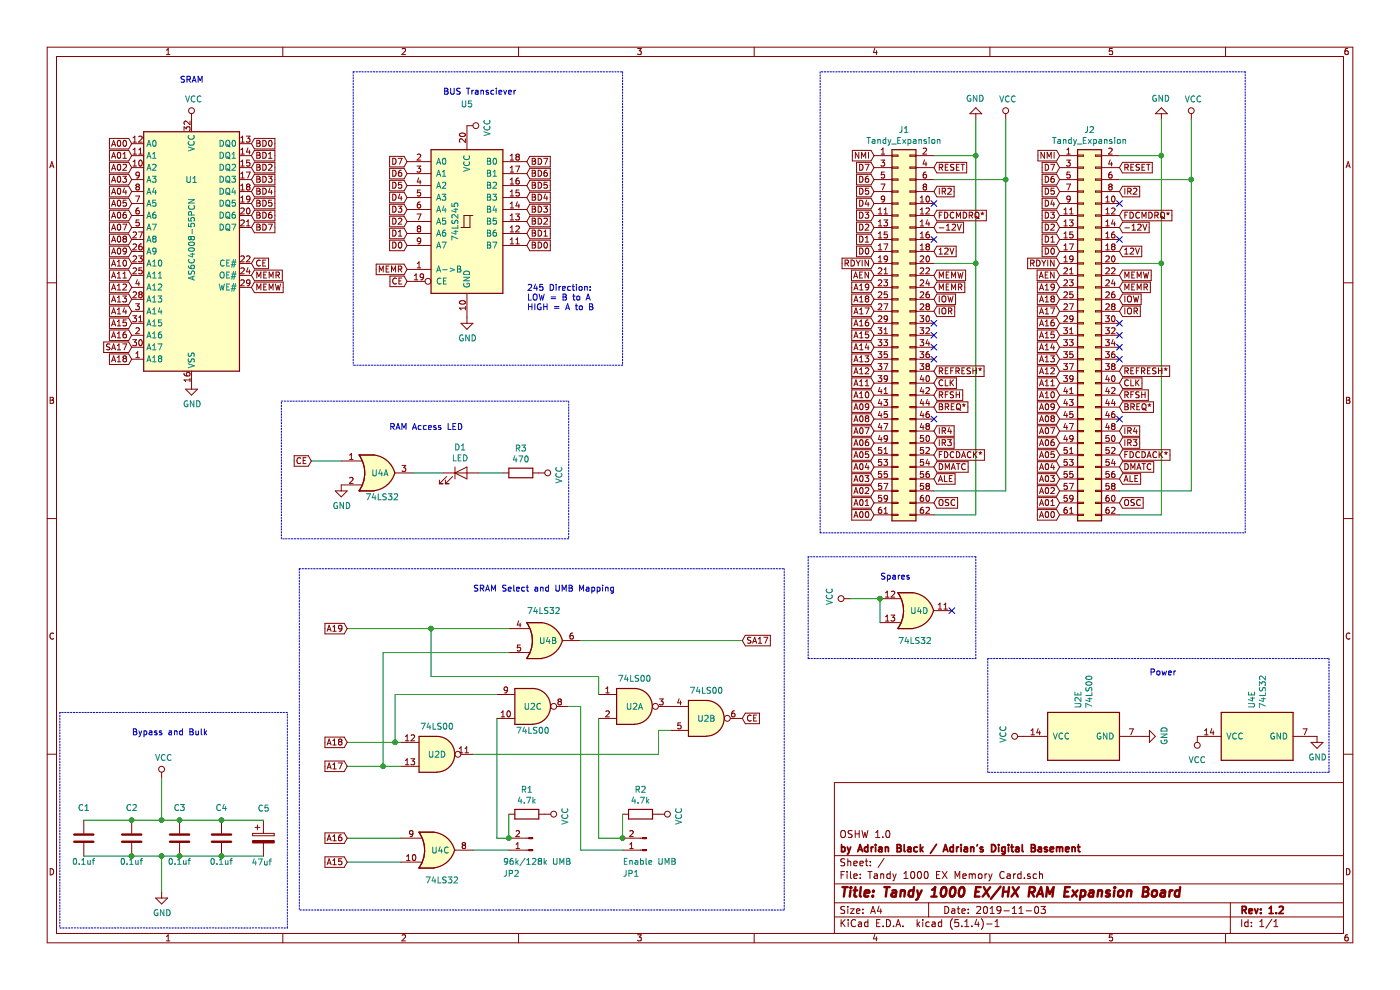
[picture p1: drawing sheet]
EESchema Schematic File Version 4
LIBS:Tandy 1000 EX Memory Card-cache
EELAYER 30 0
EELAYER END
$Descr A4 11693 8268
encoding utf-8
Sheet 1 1
Title "Tandy 1000 EX/HX RAM Expansion Board"
Date "2019-11-03"
Rev "1.2"
Comp "by Adrian Black / Adrian's Digital Basement"
Comment1 "OSHW 1.0"
Comment2 ""
Comment3 ""
Comment4 ""
$EndDescr
$Comp
L Memory_RAM:AS6C4008-55PCN U1
U 1 1
P 1600 2100
F 0 "U1" H 1600 2700 50  0000 C CNN
F 1 "AS6C4008-55PCN" V 1600 2200 50  0000 C CNN
F 2 "Package_DIP:DIP-32_W15.24mm" H 1600 2200 50  0001 C CNN
F 3 "https://www.alliancememory.com/wp-content/uploads/pdf/AS6C4008.pdf" H 1600 2200 50  0001 C CNN
	1    1600 2100
	1    0    0    -1  
$EndComp
$Comp
L power:VCC #PWR0102
U 1 1
P 8400 1000
F 0 "#PWR0102" H 8400 850 50  0001 C CNN
F 1 "VCC" H 8417 1173 50  0000 C CNN
F 2 "" H 8400 1000 50  0001 C CNN
F 3 "" H 8400 1000 50  0001 C CNN
	1    8400 1000
	1    0    0    -1  
$EndComp
Text GLabel 7300 4300 0    50   Input ~ 0
A00
Text GLabel 7300 4200 0    50   Input ~ 0
A01
Text GLabel 7300 4100 0    50   Input ~ 0
A02
Text GLabel 7300 4000 0    50   Input ~ 0
A03
Text GLabel 7300 3900 0    50   Input ~ 0
A04
Text GLabel 7300 3800 0    50   Input ~ 0
A05
Text GLabel 7300 3700 0    50   Input ~ 0
A06
Text GLabel 7300 3600 0    50   Input ~ 0
A07
Text GLabel 7300 3500 0    50   Input ~ 0
A08
Text GLabel 7300 3400 0    50   Input ~ 0
A09
Text GLabel 7300 3300 0    50   Input ~ 0
A10
Text GLabel 7300 3200 0    50   Input ~ 0
A11
Text GLabel 7300 3100 0    50   Input ~ 0
A12
Text GLabel 7300 3000 0    50   Input ~ 0
A13
Text GLabel 7300 2900 0    50   Input ~ 0
A14
Text GLabel 7300 2800 0    50   Input ~ 0
A15
Text GLabel 7300 2700 0    50   Input ~ 0
A16
Text GLabel 7300 2600 0    50   Input ~ 0
A17
Text GLabel 7300 2500 0    50   Input ~ 0
A18
Text GLabel 7300 2400 0    50   Input ~ 0
A19
Text GLabel 3400 2050 0    50   Input ~ 0
D0
Text GLabel 3400 1950 0    50   Input ~ 0
D1
Text GLabel 3400 1850 0    50   Input ~ 0
D2
Text GLabel 3400 1750 0    50   Input ~ 0
D3
Text GLabel 3400 1650 0    50   Input ~ 0
D4
Text GLabel 3400 1550 0    50   Input ~ 0
D5
Text GLabel 3400 1450 0    50   Input ~ 0
D6
Text GLabel 3400 1350 0    50   Input ~ 0
D7
Text GLabel 7800 2300 2    50   Input ~ 0
MEMW
Text GLabel 7800 2400 2    50   Input ~ 0
MEMR
$Comp
L power:GND #PWR0105
U 1 1
P 8150 1000
F 0 "#PWR0105" H 8150 750 50  0001 C CNN
F 1 "GND" H 8155 827 50  0000 C CNN
F 2 "" H 8150 1000 50  0001 C CNN
F 3 "" H 8150 1000 50  0001 C CNN
	1    8150 1000
	-1   0    0    1   
$EndComp
Wire Wire Line
	7800 1300 8150 1300
Wire Wire Line
	8150 1300 8150 1000
Connection ~ 8150 1300
Wire Wire Line
	7800 2200 8150 2200
Text GLabel 2100 1900 2    50   Input ~ 0
BD7
Text GLabel 2100 1800 2    50   Input ~ 0
BD6
Text GLabel 2100 1700 2    50   Input ~ 0
BD5
Text GLabel 2100 1500 2    50   Input ~ 0
BD3
Text GLabel 2100 1400 2    50   Input ~ 0
BD2
Text GLabel 2100 1300 2    50   Input ~ 0
BD1
Text GLabel 2100 1600 2    50   Input ~ 0
BD4
Text GLabel 2100 1200 2    50   Input ~ 0
BD0
Text GLabel 1100 1200 0    50   Input ~ 0
A00
Text GLabel 1100 1300 0    50   Input ~ 0
A01
Text GLabel 1100 1400 0    50   Input ~ 0
A02
Text GLabel 1100 1500 0    50   Input ~ 0
A03
Text GLabel 1100 1600 0    50   Input ~ 0
A04
Text GLabel 1100 1700 0    50   Input ~ 0
A05
Text GLabel 1100 1800 0    50   Input ~ 0
A06
Text GLabel 1100 1900 0    50   Input ~ 0
A07
Text GLabel 1100 2000 0    50   Input ~ 0
A08
Text GLabel 1100 2100 0    50   Input ~ 0
A09
Text GLabel 1100 2200 0    50   Input ~ 0
A10
Text GLabel 1100 2300 0    50   Input ~ 0
A11
Text GLabel 1100 2400 0    50   Input ~ 0
A12
Text GLabel 1100 2500 0    50   Input ~ 0
A13
Text GLabel 1100 2600 0    50   Input ~ 0
A14
Text GLabel 1100 2700 0    50   Input ~ 0
A15
Text GLabel 1100 2800 0    50   Input ~ 0
A16
Text GLabel 1100 2900 0    50   Input ~ 0
SA17
Text GLabel 1100 3000 0    50   Input ~ 0
A18
Text GLabel 2100 2300 2    50   Input ~ 0
MEMR
Text GLabel 2100 2400 2    50   Input ~ 0
MEMW
Text GLabel 2100 2200 2    50   Input ~ 0
CE
$Comp
L power:GND #PWR0107
U 1 1
P 1600 3200
F 0 "#PWR0107" H 1600 2950 50  0001 C CNN
F 1 "GND" H 1605 3027 50  0000 C CNN
F 2 "" H 1600 3200 50  0001 C CNN
F 3 "" H 1600 3200 50  0001 C CNN
	1    1600 3200
	1    0    0    -1  
$EndComp
$Comp
L power:VCC #PWR0108
U 1 1
P 1600 1000
F 0 "#PWR0108" H 1600 850 50  0001 C CNN
F 1 "VCC" H 1617 1173 50  0000 C CNN
F 2 "" H 1600 1000 50  0001 C CNN
F 3 "" H 1600 1000 50  0001 C CNN
	1    1600 1000
	1    0    0    -1  
$EndComp
Text GLabel 2900 6400 0    50   Input ~ 0
A17
Text GLabel 6200 5350 2    50   Input ~ 0
SA17
Wire Wire Line
	8400 1500 8400 1000
Wire Wire Line
	8150 4300 7800 4300
Wire Wire Line
	7800 1500 8400 1500
Connection ~ 8400 1500
Wire Wire Line
	8400 1500 8400 4100
Wire Wire Line
	8400 4100 7800 4100
$Comp
L power:VCC #PWR0103
U 1 1
P 10000 6150
F 0 "#PWR0103" H 10000 6000 50  0001 C CNN
F 1 "VCC" H 10000 6350 50  0000 C CNN
F 2 "" H 10000 6150 50  0001 C CNN
F 3 "" H 10000 6150 50  0001 C CNN
	1    10000 6150
	-1   0    0    1   
$EndComp
$Comp
L power:GND #PWR0104
U 1 1
P 11000 6150
F 0 "#PWR0104" H 11000 5900 50  0001 C CNN
F 1 "GND" H 11005 5977 50  0000 C CNN
F 2 "" H 11000 6150 50  0001 C CNN
F 3 "" H 11000 6150 50  0001 C CNN
	1    11000 6150
	1    0    0    -1  
$EndComp
$Comp
L Connector_Generic:Conn_02x31_Odd_Even J1
U 1 1
P 7500 2800
F 0 "J1" H 7550 4517 50  0000 C CNN
F 1 "Tandy_Expansion" H 7550 4426 50  0000 C CNN
F 2 "Connector_PinSocket_2.54mm:PinSocket_2x31_P2.54mm_Vertical" H 7500 2800 50  0001 C CNN
F 3 "~" H 7500 2800 50  0001 C CNN
	1    7500 2800
	1    0    0    -1  
$EndComp
$Comp
L 74xx:74LS245 U5
U 1 1
P 3900 1850
F 0 "U5" H 3900 2831 50  0000 C CNN
F 1 "74LS245" V 3800 1850 50  0000 C CNN
F 2 "Package_DIP:DIP-20_W7.62mm" H 3900 1850 50  0001 C CNN
F 3 "http://www.ti.com/lit/gpn/sn74LS245" H 3900 1850 50  0001 C CNN
	1    3900 1850
	1    0    0    -1  
$EndComp
$Comp
L 74xx:74LS00 U2
U 1 1
P 5300 5900
F 0 "U2" H 5300 5900 50  0000 C CNN
F 1 "74LS00" H 5300 6134 50  0000 C CNN
F 2 "Package_DIP:DIP-14_W7.62mm" H 5300 5900 50  0001 C CNN
F 3 "http://www.ti.com/lit/gpn/sn74ls00" H 5300 5900 50  0001 C CNN
	1    5300 5900
	1    0    0    -1  
$EndComp
$Comp
L 74xx:74LS00 U2
U 2 1
P 5900 6000
F 0 "U2" H 5900 6000 50  0000 C CNN
F 1 "74LS00" H 5900 6234 50  0000 C CNN
F 2 "Package_DIP:DIP-14_W7.62mm" H 5900 6000 50  0001 C CNN
F 3 "http://www.ti.com/lit/gpn/sn74ls00" H 5900 6000 50  0001 C CNN
	2    5900 6000
	1    0    0    -1  
$EndComp
$Comp
L 74xx:74LS00 U2
U 3 1
P 4450 5900
F 0 "U2" H 4450 5900 50  0000 C CNN
F 1 "74LS00" H 4450 5700 50  0000 C CNN
F 2 "Package_DIP:DIP-14_W7.62mm" H 4450 5900 50  0001 C CNN
F 3 "http://www.ti.com/lit/gpn/sn74ls00" H 4450 5900 50  0001 C CNN
	3    4450 5900
	1    0    0    -1  
$EndComp
$Comp
L 74xx:74LS00 U2
U 4 1
P 3650 6300
F 0 "U2" H 3650 6300 50  0000 C CNN
F 1 "74LS00" H 3650 6534 50  0000 C CNN
F 2 "Package_DIP:DIP-14_W7.62mm" H 3650 6300 50  0001 C CNN
F 3 "http://www.ti.com/lit/gpn/sn74ls00" H 3650 6300 50  0001 C CNN
	4    3650 6300
	1    0    0    -1  
$EndComp
$Comp
L 74xx:74LS00 U2
U 5 1
P 9050 6150
F 0 "U2" H 9280 6196 50  0000 L CNN
F 1 "74LS00" H 9280 6105 50  0000 L CNN
F 2 "Package_DIP:DIP-14_W7.62mm" H 9050 6150 50  0001 C CNN
F 3 "http://www.ti.com/lit/gpn/sn74ls00" H 9050 6150 50  0001 C CNN
	5    9050 6150
	0    -1   -1   0   
$EndComp
Text GLabel 4400 1350 2    50   Input ~ 0
BD7
Text GLabel 4400 1450 2    50   Input ~ 0
BD6
Text GLabel 4400 1550 2    50   Input ~ 0
BD5
Text GLabel 4400 1750 2    50   Input ~ 0
BD3
Text GLabel 4400 1850 2    50   Input ~ 0
BD2
Text GLabel 4400 1950 2    50   Input ~ 0
BD1
Text GLabel 4400 1650 2    50   Input ~ 0
BD4
Text GLabel 4400 2050 2    50   Input ~ 0
BD0
Text GLabel 3400 2350 0    50   Input ~ 0
CE
$Comp
L power:VCC #PWR03
U 1 1
P 3900 1050
F 0 "#PWR03" H 3900 900 50  0001 C CNN
F 1 "VCC" H 3917 1223 50  0000 C CNN
F 2 "" H 3900 1050 50  0001 C CNN
F 3 "" H 3900 1050 50  0001 C CNN
	1    3900 1050
	0    1    1    0   
$EndComp
$Comp
L power:GND #PWR04
U 1 1
P 3900 2650
F 0 "#PWR04" H 3900 2400 50  0001 C CNN
F 1 "GND" H 3905 2477 50  0000 C CNN
F 2 "" H 3900 2650 50  0001 C CNN
F 3 "" H 3900 2650 50  0001 C CNN
	1    3900 2650
	1    0    0    -1  
$EndComp
Text GLabel 7300 2100 0    50   Input ~ 0
D0
Text GLabel 7300 2000 0    50   Input ~ 0
D1
Text GLabel 7300 1900 0    50   Input ~ 0
D2
Text GLabel 7300 1800 0    50   Input ~ 0
D3
Text GLabel 7300 1700 0    50   Input ~ 0
D4
Text GLabel 7300 1600 0    50   Input ~ 0
D5
Text GLabel 7300 1500 0    50   Input ~ 0
D6
Text GLabel 7300 1400 0    50   Input ~ 0
D7
$Comp
L Device:C C1
U 1 1
P 700 7000
F 0 "C1" H 700 6750 50  0000 C CNN
F 1 "0.1uf" H 700 7200 50  0000 C CNN
F 2 "Capacitor_THT:C_Rect_L4.0mm_W2.5mm_P2.50mm" H 738 6850 50  0001 C CNN
F 3 "~" H 700 7000 50  0001 C CNN
	1    700  7000
	-1   0    0    1   
$EndComp
$Comp
L Device:C C2
U 1 1
P 1100 7000
F 0 "C2" H 1100 6750 50  0000 C CNN
F 1 "0.1uf" H 1100 7200 50  0000 C CNN
F 2 "Capacitor_THT:C_Rect_L4.0mm_W2.5mm_P2.50mm" H 1138 6850 50  0001 C CNN
F 3 "~" H 1100 7000 50  0001 C CNN
	1    1100 7000
	-1   0    0    1   
$EndComp
$Comp
L Device:C C3
U 1 1
P 1500 7000
F 0 "C3" H 1500 6750 50  0000 C CNN
F 1 "0.1uf" H 1500 7200 50  0000 C CNN
F 2 "Capacitor_THT:C_Rect_L4.0mm_W2.5mm_P2.50mm" H 1538 6850 50  0001 C CNN
F 3 "~" H 1500 7000 50  0001 C CNN
	1    1500 7000
	-1   0    0    1   
$EndComp
$Comp
L Device:C C4
U 1 1
P 1850 7000
F 0 "C4" H 1850 6750 50  0000 C CNN
F 1 "0.1uf" H 1850 7200 50  0000 C CNN
F 2 "Capacitor_THT:C_Rect_L4.0mm_W2.5mm_P2.50mm" H 1888 6850 50  0001 C CNN
F 3 "~" H 1850 7000 50  0001 C CNN
	1    1850 7000
	-1   0    0    1   
$EndComp
$Comp
L power:VCC #PWR01
U 1 1
P 1350 6500
F 0 "#PWR01" H 1350 6350 50  0001 C CNN
F 1 "VCC" H 1367 6673 50  0000 C CNN
F 2 "" H 1350 6500 50  0001 C CNN
F 3 "" H 1350 6500 50  0001 C CNN
	1    1350 6500
	1    0    0    -1  
$EndComp
$Comp
L power:GND #PWR02
U 1 1
P 1350 7450
F 0 "#PWR02" H 1350 7200 50  0001 C CNN
F 1 "GND" H 1355 7277 50  0000 C CNN
F 2 "" H 1350 7450 50  0001 C CNN
F 3 "" H 1350 7450 50  0001 C CNN
	1    1350 7450
	1    0    0    -1  
$EndComp
Wire Wire Line
	1350 6500 1350 6850
Wire Wire Line
	1350 6850 1500 6850
Wire Wire Line
	1850 6850 1500 6850
Connection ~ 1500 6850
Wire Wire Line
	1100 6850 1350 6850
Connection ~ 1350 6850
Wire Wire Line
	1100 6850 700  6850
Connection ~ 1100 6850
Wire Wire Line
	700  7150 1100 7150
Wire Wire Line
	1100 7150 1350 7150
Connection ~ 1100 7150
Wire Wire Line
	1500 7150 1850 7150
Connection ~ 1500 7150
Wire Wire Line
	1350 7150 1350 7450
Connection ~ 1350 7150
Wire Wire Line
	1350 7150 1500 7150
$Comp
L power:GND #PWR08
U 1 1
P 9550 6150
F 0 "#PWR08" H 9550 5900 50  0001 C CNN
F 1 "GND" H 9555 5977 50  0000 C CNN
F 2 "" H 9550 6150 50  0001 C CNN
F 3 "" H 9550 6150 50  0001 C CNN
	1    9550 6150
	0    -1   -1   0   
$EndComp
$Comp
L power:VCC #PWR07
U 1 1
P 8550 6150
F 0 "#PWR07" H 8550 6000 50  0001 C CNN
F 1 "VCC" H 8567 6323 50  0000 C CNN
F 2 "" H 8550 6150 50  0001 C CNN
F 3 "" H 8550 6150 50  0001 C CNN
	1    8550 6150
	0    -1   -1   0   
$EndComp
$Comp
L Connector:Conn_01x02_Male JP1
U 1 1
P 5400 7100
F 0 "JP1" H 5600 7300 50  0000 R CNN
F 1 "Enable UMB" H 5600 7200 50  0000 R CNN
F 2 "Connector_PinSocket_2.54mm:PinSocket_1x02_P2.54mm_Vertical" H 5400 7100 50  0001 C CNN
F 3 "~" H 5400 7100 50  0001 C CNN
	1    5400 7100
	-1   0    0    1   
$EndComp
$Comp
L Connector:Conn_01x02_Male JP2
U 1 1
P 4450 7100
F 0 "JP2" H 4700 7300 50  0000 R CNN
F 1 "96k/128k UMB" H 4700 7200 50  0000 R CNN
F 2 "Connector_PinHeader_2.54mm:PinHeader_1x02_P2.54mm_Vertical" H 4450 7100 50  0001 C CNN
F 3 "~" H 4450 7100 50  0001 C CNN
	1    4450 7100
	-1   0    0    1   
$EndComp
$Comp
L Device:R R2
U 1 1
P 5350 6800
F 0 "R2" V 5143 6800 50  0000 C CNN
F 1 "4.7k" V 5234 6800 50  0000 C CNN
F 2 "Resistor_THT:R_Axial_DIN0207_L6.3mm_D2.5mm_P10.16mm_Horizontal" V 5280 6800 50  0001 C CNN
F 3 "~" H 5350 6800 50  0001 C CNN
	1    5350 6800
	0    1    1    0   
$EndComp
$Comp
L Device:R R1
U 1 1
P 4400 6800
F 0 "R1" V 4193 6800 50  0000 C CNN
F 1 "4.7k" V 4284 6800 50  0000 C CNN
F 2 "Resistor_THT:R_Axial_DIN0207_L6.3mm_D2.5mm_P10.16mm_Horizontal" V 4330 6800 50  0001 C CNN
F 3 "~" H 4400 6800 50  0001 C CNN
	1    4400 6800
	0    1    1    0   
$EndComp
Text GLabel 2900 5250 0    50   Input ~ 0
A19
Text GLabel 2900 6200 0    50   Input ~ 0
A18
Text GLabel 2900 7000 0    50   Input ~ 0
A16
Text GLabel 2900 7200 0    50   Input ~ 0
A15
Wire Wire Line
	2900 5250 3600 5250
Wire Wire Line
	2900 6400 3200 6400
Wire Wire Line
	4250 5450 3200 5450
Wire Wire Line
	3200 5450 3200 6400
Connection ~ 3200 6400
Wire Wire Line
	3200 6400 3350 6400
Wire Wire Line
	2900 6200 3300 6200
Wire Wire Line
	3950 6300 5500 6300
Wire Wire Line
	5500 6300 5500 6100
Wire Wire Line
	5500 6100 5600 6100
Text GLabel 6200 6000 2    50   Input ~ 0
CE
Wire Wire Line
	4850 5350 6200 5350
Wire Wire Line
	3350 7000 2900 7000
Wire Wire Line
	2900 7200 3350 7200
$Comp
L power:VCC #PWR05
U 1 1
P 4550 6800
F 0 "#PWR05" H 4550 6650 50  0001 C CNN
F 1 "VCC" H 4567 6973 50  0000 C CNN
F 2 "" H 4550 6800 50  0001 C CNN
F 3 "" H 4550 6800 50  0001 C CNN
	1    4550 6800
	0    1    1    0   
$EndComp
$Comp
L power:VCC #PWR06
U 1 1
P 5500 6800
F 0 "#PWR06" H 5500 6650 50  0001 C CNN
F 1 "VCC" H 5517 6973 50  0000 C CNN
F 2 "" H 5500 6800 50  0001 C CNN
F 3 "" H 5500 6800 50  0001 C CNN
	1    5500 6800
	0    1    1    0   
$EndComp
Wire Wire Line
	5200 6800 5200 7000
Wire Wire Line
	4250 7000 4250 6800
Wire Wire Line
	4150 6000 4150 7000
Wire Wire Line
	4150 7000 4250 7000
Connection ~ 4250 7000
Wire Wire Line
	5000 7000 5200 7000
Wire Wire Line
	5000 6000 5000 7000
Connection ~ 5200 7000
Wire Wire Line
	3950 7100 4250 7100
Wire Wire Line
	3300 6200 3300 5800
Wire Wire Line
	3300 5800 4150 5800
Connection ~ 3300 6200
Wire Wire Line
	3300 6200 3350 6200
Wire Wire Line
	3600 5250 3600 5650
Wire Wire Line
	3600 5650 5000 5650
Wire Wire Line
	5000 5650 5000 5800
Connection ~ 3600 5250
Wire Wire Line
	3600 5250 4250 5250
Wire Wire Line
	4750 5900 4850 5900
Wire Wire Line
	4850 5900 4850 7100
Wire Wire Line
	4850 7100 5200 7100
$Comp
L Device:CP C5
U 1 1
P 2200 7000
F 0 "C5" H 2150 7250 50  0000 L CNN
F 1 "47uf" H 2100 6800 50  0000 L CNN
F 2 "Capacitor_THT:CP_Radial_D4.0mm_P2.00mm" H 2238 6850 50  0001 C CNN
F 3 "~" H 2200 7000 50  0001 C CNN
	1    2200 7000
	1    0    0    -1  
$EndComp
Wire Wire Line
	2200 6850 1850 6850
Connection ~ 1850 6850
Wire Wire Line
	2200 7150 1850 7150
Connection ~ 1850 7150
$Comp
L Device:R R3
U 1 1
P 4350 3950
F 0 "R3" V 4143 3950 50  0000 C CNN
F 1 "470" V 4234 3950 50  0000 C CNN
F 2 "Resistor_THT:R_Axial_DIN0207_L6.3mm_D2.5mm_P10.16mm_Horizontal" V 4280 3950 50  0001 C CNN
F 3 "~" H 4350 3950 50  0001 C CNN
	1    4350 3950
	0    1    1    0   
$EndComp
$Comp
L power:VCC #PWR010
U 1 1
P 4500 3950
F 0 "#PWR010" H 4500 3800 50  0001 C CNN
F 1 "VCC" H 4517 4123 50  0000 C CNN
F 2 "" H 4500 3950 50  0001 C CNN
F 3 "" H 4500 3950 50  0001 C CNN
	1    4500 3950
	0    1    1    0   
$EndComp
Text GLabel 2600 3850 0    50   Input ~ 0
CE
$Comp
L Device:LED D1
U 1 1
P 3850 3950
F 0 "D1" H 3843 4166 50  0000 C CNN
F 1 "LED" H 3843 4075 50  0000 C CNN
F 2 "LED_THT:LED_D3.0mm" H 3850 3950 50  0001 C CNN
F 3 "~" H 3850 3950 50  0001 C CNN
	1    3850 3950
	1    0    0    -1  
$EndComp
Wire Wire Line
	3450 3950 3700 3950
Wire Wire Line
	4200 3950 4000 3950
$Comp
L power:GND #PWR09
U 1 1
P 2850 4050
F 0 "#PWR09" H 2850 3800 50  0001 C CNN
F 1 "GND" H 2855 3877 50  0000 C CNN
F 2 "" H 2850 4050 50  0001 C CNN
F 3 "" H 2850 4050 50  0001 C CNN
	1    2850 4050
	1    0    0    -1  
$EndComp
Wire Wire Line
	2600 3850 2850 3850
Text GLabel 7300 1300 0    50   Input ~ 0
NMI
Text GLabel 7300 2200 0    50   Input ~ 0
RDYIN
Text GLabel 7300 2300 0    50   Input ~ 0
AEN
Text GLabel 7800 1400 2    50   Input ~ 0
RESET
Text GLabel 7800 1600 2    50   Input ~ 0
IR2
Text GLabel 7800 1800 2    50   Input ~ 0
FDCMDRQ*
NoConn ~ 7800 1700
NoConn ~ 7800 3000
NoConn ~ 7800 2700
NoConn ~ 7800 2800
NoConn ~ 7800 2900
Text GLabel 7800 1900 2    50   Input ~ 0
-12V
NoConn ~ 7800 2000
Text GLabel 7800 2100 2    50   Input ~ 0
12V
Text GLabel 7800 2500 2    50   Input ~ 0
IOW
Text GLabel 7800 2600 2    50   Input ~ 0
IOR
Text GLabel 7800 3100 2    50   Input ~ 0
REFRESH*
Text GLabel 7800 3200 2    50   Input ~ 0
CLK
Text GLabel 7800 3300 2    50   Input ~ 0
RFSH
Text GLabel 7800 3400 2    50   Input ~ 0
BREQ*
NoConn ~ 7800 3500
Text GLabel 7800 4200 2    50   Input ~ 0
OSC
Text GLabel 7800 4000 2    50   Input ~ 0
ALE
Text GLabel 7800 3900 2    50   Input ~ 0
DMATC
Text GLabel 7800 3800 2    50   Input ~ 0
FDCDACK*
Text GLabel 7800 3700 2    50   Input ~ 0
IR3
Text GLabel 7800 3600 2    50   Input ~ 0
IR4
$Comp
L power:VCC #PWR012
U 1 1
P 9950 1000
F 0 "#PWR012" H 9950 850 50  0001 C CNN
F 1 "VCC" H 9967 1173 50  0000 C CNN
F 2 "" H 9950 1000 50  0001 C CNN
F 3 "" H 9950 1000 50  0001 C CNN
	1    9950 1000
	1    0    0    -1  
$EndComp
Text GLabel 8850 4300 0    50   Input ~ 0
A00
Text GLabel 8850 4200 0    50   Input ~ 0
A01
Text GLabel 8850 4100 0    50   Input ~ 0
A02
Text GLabel 8850 4000 0    50   Input ~ 0
A03
Text GLabel 8850 3900 0    50   Input ~ 0
A04
Text GLabel 8850 3800 0    50   Input ~ 0
A05
Text GLabel 8850 3700 0    50   Input ~ 0
A06
Text GLabel 8850 3600 0    50   Input ~ 0
A07
Text GLabel 8850 3500 0    50   Input ~ 0
A08
Text GLabel 8850 3400 0    50   Input ~ 0
A09
Text GLabel 8850 3300 0    50   Input ~ 0
A10
Text GLabel 8850 3200 0    50   Input ~ 0
A11
Text GLabel 8850 3100 0    50   Input ~ 0
A12
Text GLabel 8850 3000 0    50   Input ~ 0
A13
Text GLabel 8850 2900 0    50   Input ~ 0
A14
Text GLabel 8850 2800 0    50   Input ~ 0
A15
Text GLabel 8850 2700 0    50   Input ~ 0
A16
Text GLabel 8850 2600 0    50   Input ~ 0
A17
Text GLabel 8850 2500 0    50   Input ~ 0
A18
Text GLabel 8850 2400 0    50   Input ~ 0
A19
Text GLabel 9350 2300 2    50   Input ~ 0
MEMW
Text GLabel 9350 2400 2    50   Input ~ 0
MEMR
$Comp
L power:GND #PWR011
U 1 1
P 9700 1000
F 0 "#PWR011" H 9700 750 50  0001 C CNN
F 1 "GND" H 9705 827 50  0000 C CNN
F 2 "" H 9700 1000 50  0001 C CNN
F 3 "" H 9700 1000 50  0001 C CNN
	1    9700 1000
	-1   0    0    1   
$EndComp
Wire Wire Line
	9350 1300 9700 1300
Wire Wire Line
	9700 1300 9700 1000
Connection ~ 9700 1300
Wire Wire Line
	9350 2200 9700 2200
Wire Wire Line
	9950 1500 9950 1000
Wire Wire Line
	9700 4300 9350 4300
Wire Wire Line
	9350 1500 9950 1500
Connection ~ 9950 1500
Wire Wire Line
	9950 1500 9950 4100
Wire Wire Line
	9950 4100 9350 4100
$Comp
L Connector_Generic:Conn_02x31_Odd_Even J2
U 1 1
P 9050 2800
F 0 "J2" H 9100 4517 50  0000 C CNN
F 1 "Tandy_Expansion" H 9100 4426 50  0000 C CNN
F 2 "Connector_PinHeader_2.54mm:PinHeader_2x31_P2.54mm_Vertical" H 9050 2800 50  0001 C CNN
F 3 "~" H 9050 2800 50  0001 C CNN
	1    9050 2800
	1    0    0    -1  
$EndComp
Text GLabel 8850 2100 0    50   Input ~ 0
D0
Text GLabel 8850 2000 0    50   Input ~ 0
D1
Text GLabel 8850 1900 0    50   Input ~ 0
D2
Text GLabel 8850 1800 0    50   Input ~ 0
D3
Text GLabel 8850 1700 0    50   Input ~ 0
D4
Text GLabel 8850 1600 0    50   Input ~ 0
D5
Text GLabel 8850 1500 0    50   Input ~ 0
D6
Text GLabel 8850 1400 0    50   Input ~ 0
D7
Text GLabel 8850 1300 0    50   Input ~ 0
NMI
Text GLabel 8850 2200 0    50   Input ~ 0
RDYIN
Text GLabel 8850 2300 0    50   Input ~ 0
AEN
Text GLabel 9350 1400 2    50   Input ~ 0
RESET
Text GLabel 9350 1600 2    50   Input ~ 0
IR2
Text GLabel 9350 1800 2    50   Input ~ 0
FDCMDRQ*
NoConn ~ 9350 1700
NoConn ~ 9350 3000
NoConn ~ 9350 2700
NoConn ~ 9350 2800
NoConn ~ 9350 2900
Text GLabel 9350 1900 2    50   Input ~ 0
-12V
NoConn ~ 9350 2000
Text GLabel 9350 2100 2    50   Input ~ 0
12V
Text GLabel 9350 2500 2    50   Input ~ 0
IOW
Text GLabel 9350 2600 2    50   Input ~ 0
IOR
Text GLabel 9350 3100 2    50   Input ~ 0
REFRESH*
Text GLabel 9350 3200 2    50   Input ~ 0
CLK
Text GLabel 9350 3300 2    50   Input ~ 0
RFSH
Text GLabel 9350 3400 2    50   Input ~ 0
BREQ*
NoConn ~ 9350 3500
Text GLabel 9350 4200 2    50   Input ~ 0
OSC
Text GLabel 9350 4000 2    50   Input ~ 0
ALE
Text GLabel 9350 3900 2    50   Input ~ 0
DMATC
Text GLabel 9350 3800 2    50   Input ~ 0
FDCDACK*
Text GLabel 9350 3700 2    50   Input ~ 0
IR3
Text GLabel 9350 3600 2    50   Input ~ 0
IR4
$Comp
L 74xx:74LS32 U4
U 1 1
P 3150 3950
F 0 "U4" H 3100 3950 50  0000 L CNN
F 1 "74LS32" H 3050 3750 50  0000 L CNN
F 2 "Package_DIP:DIP-14_W7.62mm" H 3150 3950 50  0001 C CNN
F 3 "http://www.ti.com/lit/gpn/sn74LS32" H 3150 3950 50  0001 C CNN
	1    3150 3950
	1    0    0    -1  
$EndComp
$Comp
L 74xx:74LS32 U4
U 2 1
P 4550 5350
F 0 "U4" H 4500 5350 50  0000 L CNN
F 1 "74LS32" H 4400 5600 50  0000 L CNN
F 2 "Package_DIP:DIP-14_W7.62mm" H 4550 5350 50  0001 C CNN
F 3 "http://www.ti.com/lit/gpn/sn74LS32" H 4550 5350 50  0001 C CNN
	2    4550 5350
	1    0    0    -1  
$EndComp
$Comp
L 74xx:74LS32 U4
U 3 1
P 3650 7100
F 0 "U4" H 3600 7100 50  0000 L CNN
F 1 "74LS32" H 3550 6850 50  0000 L CNN
F 2 "Package_DIP:DIP-14_W7.62mm" H 3650 7100 50  0001 C CNN
F 3 "http://www.ti.com/lit/gpn/sn74LS32" H 3650 7100 50  0001 C CNN
	3    3650 7100
	1    0    0    -1  
$EndComp
$Comp
L 74xx:74LS32 U4
U 4 1
P 7650 5100
F 0 "U4" H 7600 5100 50  0000 L CNN
F 1 "74LS32" H 7500 4850 50  0000 L CNN
F 2 "Package_DIP:DIP-14_W7.62mm" H 7650 5100 50  0001 C CNN
F 3 "http://www.ti.com/lit/gpn/sn74LS32" H 7650 5100 50  0001 C CNN
	4    7650 5100
	1    0    0    -1  
$EndComp
$Comp
L 74xx:74LS32 U4
U 5 1
P 10500 6150
F 0 "U4" H 10730 6196 50  0000 L CNN
F 1 "74LS32" H 10730 6105 50  0000 L CNN
F 2 "Package_DIP:DIP-14_W7.62mm" H 10500 6150 50  0001 C CNN
F 3 "http://www.ti.com/lit/gpn/sn74LS32" H 10500 6150 50  0001 C CNN
	5    10500 6150
	0    -1   -1   0   
$EndComp
$Comp
L power:VCC #PWR0101
U 1 1
P 7100 5000
F 0 "#PWR0101" H 7100 4850 50  0001 C CNN
F 1 "VCC" H 7117 5173 50  0000 C CNN
F 2 "" H 7100 5000 50  0001 C CNN
F 3 "" H 7100 5000 50  0001 C CNN
	1    7100 5000
	0    -1   -1   0   
$EndComp
Wire Wire Line
	7100 5000 7350 5000
Wire Wire Line
	7350 5000 7350 5200
Connection ~ 7350 5000
NoConn ~ 7950 5100
Text Notes 4400 2600 0    50   ~ 0
245 Direction:\nLOW = B to A\nHIGH = A to B\n
Text Notes 3250 3600 0    50   ~ 0
RAM Access LED
Text Notes 7350 4850 0    50   ~ 0
Spares
Text Notes 9600 5650 0    50   ~ 0
Power
Text Notes 1100 6150 0    50   ~ 0
Bypass and Bulk
Text Notes 1500 700  0    50   ~ 0
SRAM
Text Notes 3700 800  0    50   ~ 0
BUS Transciever
Text Notes 3950 4950 0    50   ~ 0
SRAM Select and UMB Mapping
Wire Notes Line
	10400 600  6850 600 
Wire Notes Line
	6850 600  6850 4450
Wire Notes Line
	6850 4450 10400 4450
Wire Notes Line
	10400 4450 10400 600 
Wire Notes Line
	2350 3350 4750 3350
Wire Notes Line
	4750 3350 4750 4500
Wire Notes Line
	4750 4500 2350 4500
Wire Notes Line
	2350 4500 2350 3350
Wire Notes Line
	6750 4650 6750 5500
Wire Notes Line
	6750 5500 8150 5500
Wire Notes Line
	8150 5500 8150 4650
Wire Notes Line
	8150 4650 6750 4650
Wire Notes Line
	8250 6450 8250 5500
Wire Notes Line
	8250 5500 11100 5500
Wire Notes Line
	11100 5500 11100 6450
Wire Notes Line
	11100 6450 8250 6450
Wire Notes Line
	2400 7750 2400 5950
Wire Notes Line
	2400 5950 500  5950
Wire Notes Line
	500  5950 500  7750
Wire Notes Line
	500  7750 2400 7750
Wire Notes Line
	2500 4750 6550 4750
Wire Notes Line
	6550 4750 6550 7600
Wire Notes Line
	6550 7600 2500 7600
Wire Notes Line
	2500 4750 2500 7600
Wire Notes Line
	2950 600  5200 600 
Wire Notes Line
	5200 600  5200 3050
Wire Notes Line
	5200 3050 2950 3050
Wire Notes Line
	2950 600  2950 3050
Wire Wire Line
	9700 1300 9700 2200
Connection ~ 9700 2200
Wire Wire Line
	9700 2200 9700 4300
Connection ~ 8150 2200
Wire Wire Line
	8150 2200 8150 4300
Wire Wire Line
	8150 1300 8150 2200
Text GLabel 3400 2250 0    50   Input ~ 0
MEMR
$EndSCHEMATC
